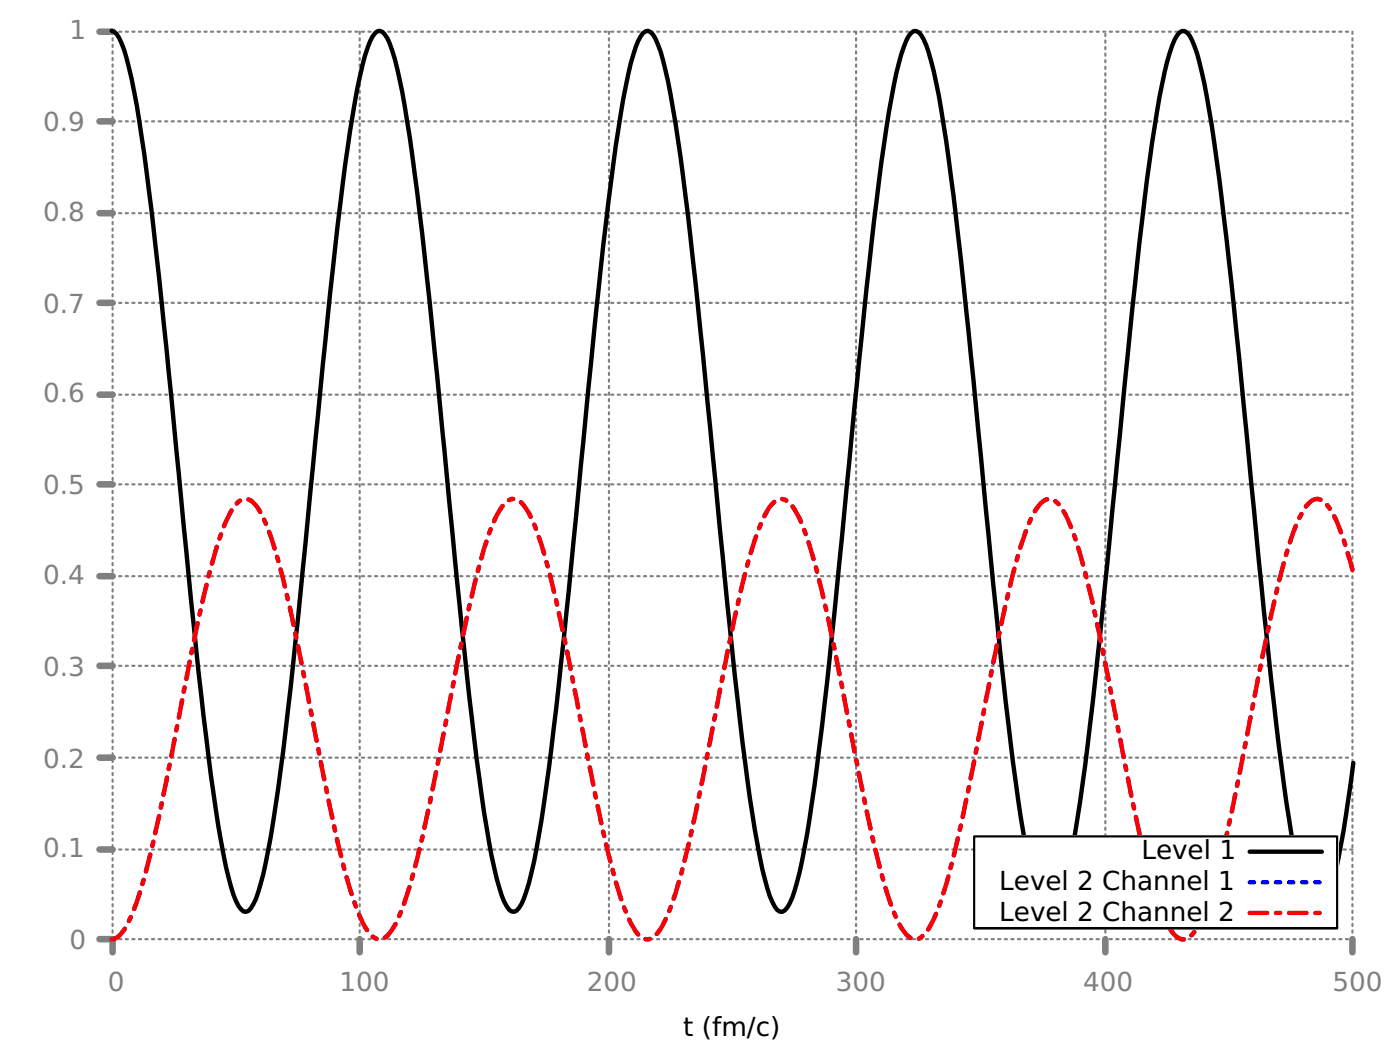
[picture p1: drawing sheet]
<svg xmlns="http://www.w3.org/2000/svg" width="226mm" height="169mm" viewBox="0 0 226 169" stroke-linecap="round" stroke-linejoin="round" font-family="sans-serif">
<g fill="none" stroke="#808080" stroke-width=".35" stroke-dasharray=".4 .7">
<path d="M18.2 19.6h199.9M18.2 5.1h199.9M18.2 34.4h199.9M18.2 48.8h199.9M18.2 78.1h199.9M18.2 63.7h199.9M18.2 92.9h199.9M18.2 107.4h199.9M18.2 137h138.9M18.2 122.2h199.9M178.3 134.9v-129.8M215.6 137h2.5"/>
<path d="M18.2 151.5h199.9M18.2 151.5v-146.4M58 151.5v-146.4M98.2 151.5v-146.4M138.1 151.5v-146.4M178.3 151.5v-1.8M218.1 151.5v-146.4"/>
</g>
<g fill="none" stroke="#808080" stroke-width="1.1">
<path d="M16 19.6h2.2M16 5.1h2.2M16 34.4h2.2M16 48.8h2.2M16 78.1h2.2M16 63.7h2.2M16 92.9h2.2M16 107.4h2.2M16 137h2.2M16 122.2h2.2M16 151.5h2.2v2.1M58 151.5v2.1"/>
<path d="M98.2 151.5v2.1M138.1 151.5v2.1M178.3 151.5v2.1M218.1 151.5v2.1"/>
</g>
<path d="M157.1 134.9h58.5v14.8h-58.5z" fill="none" stroke="#000" stroke-width=".35"/>
<path d="M18 5l.4 .1 .4 .4a15.4 15.4 0 0 1 2 5.5 206.7 206.7 0 0 1 3.6 23l3.2 30.2a1881.4 1881.4 0 0 0 6.4 61 145.9 145.9 0 0 0 3.2 17.8 8.1 8.1 0 0 0 2 4l.4 .1 .5-.2a7.1 7.1 0 0 0 1.5-3 116.8 116.8 0 0 0 3.3-16.7l2-16.3 1.9-19.2a2404.1 2404.1 0 0 1 6.8-65 144.2 144.2 0 0 1 3.3-17.7 7.8 7.8 0 0 1 2-4h.4l.4 .1a6.1 6.1 0 0 1 1.6 3.1l.8 2.9a256.5 256.5 0 0 1 4 26.6l2.4 22.8a2042.6 2042.6 0 0 0 6.8 65 126.5 126.5 0 0 0 3.2 17.6 9.3 9.3 0 0 0 1.6 3.6l.4 .3 .4 .1a3.2 3.2 0 0 0 1.6-2.2l.8-2.5a194.3 194.3 0 0 0 4-24.9l1.6-14.4 1.6-15.9a1919 1919 0 0 1 6.4-60.8 125 125 0 0 1 3.2-17.5 8.9 8.9 0 0 1 1.6-3.6l.4-.3h.4a3.1 3.1 0 0 1 1.6 2.2 66.6 66.6 0 0 1 2.8 12.6 1049 1049 0 0 1 6 53.4l3.2 32.2a432.1 432.1 0 0 0 4.4 32.8l.9 3.6a13 13 0 0 0 1.9 4.9l.5 .3 .3 .1a3.5 3.5 0 0 0 1.7-2.3 84.7 84.7 0 0 0 3.1-15.3 1110.2 1110.2 0 0 0 5.6-50.9l3.3-32.2a430 430 0 0 1 4.4-32.7l.8-3.5a18.7 18.7 0 0 1 1.6-4.4l.8-.8h.4l.4 .2a7.7 7.7 0 0 1 1.6 3.3 112.6 112.6 0 0 1 3.2 17 1802.5 1802.5 0 0 1 6.4 60.5l2.4 23.5a389.5 389.5 0 0 0 4 28.9l.8 3.5a12.9 12.9 0 0 0 2 4.9l.4 .2h.4a3.6 3.6 0 0 0 1.6-2.3 70.2 70.2 0 0 0 2.8-12.8 808.7 808.7 0 0 0 5.2-45.5l3.2-32.7a547.9 547.9 0 0 1 4.8-38.1l.8-4a22.6 22.6 0 0 1 2-5.9l.8-.7a1.73 1.73 0 0 1 1.6 1.5 47.1 47.1 0 0 1 2.8 11.3 776.3 776.3 0 0 1 5.6 48 1808.8 1808.8 0 0 0 6.4 60.6 115.9 115.9 0 0 0 3.2 17.1 8.3 8.3 0 0 0 1.6 3.3l.5 .2h.3a3.7 3.7 0 0 0 1.6-2.4 87.7 87.7 0 0 0 3.2-15.7l.8-5.9" fill="none" stroke="#000" stroke-width=".71"/>
<path d="M18 151.5a2.75 2.75 0 0 0 2-1.6 34 34 0 0 0 3.2-8.2 519.4 519.4 0 0 0 6.8-32.2l1.6-7.8a103.8 103.8 0 0 1 4.8-17.6 9.7 9.7 0 0 1 2-3.2 1.59 1.59 0 0 1 2.4 .1 14 14 0 0 1 2.9 5.5 217.9 217.9 0 0 1 6 25.7 417.1 417.1 0 0 0 6.4 29.9 27.6 27.6 0 0 0 3.2 8 2.25 2.25 0 0 0 2.4 1.3 5.7 5.7 0 0 0 2.4-3 73.4 73.4 0 0 0 4-13.3l2.4-11.4a535.9 535.9 0 0 1 6.8-32.5 33.4 33.4 0 0 1 3.6-9.4 2.01 2.01 0 0 1 2.8-1 9 9 0 0 1 2.4 3.7 114.6 114.6 0 0 1 4.8 17.9l.8 3.9a790.7 790.7 0 0 0 6.4 31.4 49 49 0 0 0 4 11.9 2.89 2.89 0 0 0 2.4 1.9 3.9 3.9 0 0 0 2.4-2.4 56.9 56.9 0 0 0 4-12.5l2.4-11.1a975.4 975.4 0 0 1 6.4-31.3 49 49 0 0 1 4-11.9 3.9 3.9 0 0 1 2.1-1.8 2.62 2.62 0 0 1 2.3 1.7 38.8 38.8 0 0 1 3.6 9.9 632.6 632.6 0 0 1 6.9 32.8l.8 4a122.1 122.1 0 0 0 4.8 18.2l.8 1.8a4.2 4.2 0 0 0 2.4 2.6 2.62 2.62 0 0 0 2.4-1.7 45.5 45.5 0 0 0 4-11.7 1133.8 1133.8 0 0 0 7.2-35.1l.8-3.8a92.5 92.5 0 0 1 4.4-15.4 6.4 6.4 0 0 1 2.4-3.2 1.91 1.91 0 0 1 2.4 1 27.8 27.8 0 0 1 3.2 7.8l.8 2.9a751.2 751.2 0 0 1 6.8 32.8l1.6 7.7a89 89 0 0 0 4.4 15.3l.8 1.6a2.85 2.85 0 0 0 2.4 1.8 4.2 4.2 0 0 0 2.4-2.5 59.6 59.6 0 0 0 4-12.7l2.4-11.2a636.3 636.3 0 0 1 6.8-32.8 41 41 0 0 1 3.6-10.1 2.71 2.71 0 0 1 2.4-1.7 4.2 4.2 0 0 1 2.4 2.5 45.9 45.9 0 0 1 3.2 9.5" fill="none" stroke="#00f" stroke-width=".71" stroke-dasharray=".7 1.4"/>
<path d="M18 151.5a2.75 2.75 0 0 0 2-1.6 34 34 0 0 0 3.2-8.2 519.4 519.4 0 0 0 6.8-32.2l1.6-7.8a103.8 103.8 0 0 1 4.8-17.6 9.7 9.7 0 0 1 2-3.2 1.59 1.59 0 0 1 2.4 .1 14 14 0 0 1 2.9 5.5 217.9 217.9 0 0 1 6 25.7 417.1 417.1 0 0 0 6.4 29.9 27.6 27.6 0 0 0 3.2 8 2.25 2.25 0 0 0 2.4 1.3 5.7 5.7 0 0 0 2.4-3 73.4 73.4 0 0 0 4-13.3l2.4-11.4a535.9 535.9 0 0 1 6.8-32.5 33.4 33.4 0 0 1 3.6-9.4 2.01 2.01 0 0 1 2.8-1 9 9 0 0 1 2.4 3.7 114.6 114.6 0 0 1 4.8 17.9l.8 3.9a790.7 790.7 0 0 0 6.4 31.4 49 49 0 0 0 4 11.9 2.89 2.89 0 0 0 2.4 1.9 3.9 3.9 0 0 0 2.4-2.4 56.9 56.9 0 0 0 4-12.5l2.4-11.1a975.4 975.4 0 0 1 6.4-31.3 49 49 0 0 1 4-11.9 3.9 3.9 0 0 1 2.1-1.8 2.62 2.62 0 0 1 2.3 1.7 38.8 38.8 0 0 1 3.6 9.9 632.6 632.6 0 0 1 6.9 32.8l.8 4a122.1 122.1 0 0 0 4.8 18.2l.8 1.8a4.2 4.2 0 0 0 2.4 2.6 2.62 2.62 0 0 0 2.4-1.7 45.5 45.5 0 0 0 4-11.7 1133.8 1133.8 0 0 0 7.2-35.1l.8-3.8a92.5 92.5 0 0 1 4.4-15.4 6.4 6.4 0 0 1 2.4-3.2 1.91 1.91 0 0 1 2.4 1 27.8 27.8 0 0 1 3.2 7.8l.8 2.9a751.2 751.2 0 0 1 6.8 32.8l1.6 7.7a89 89 0 0 0 4.4 15.3l.8 1.6a2.85 2.85 0 0 0 2.4 1.8 4.2 4.2 0 0 0 2.4-2.5 59.6 59.6 0 0 0 4-12.7l2.4-11.2a636.3 636.3 0 0 1 6.8-32.8 41 41 0 0 1 3.6-10.1 2.71 2.71 0 0 1 2.4-1.7 4.2 4.2 0 0 1 2.4 2.5 45.9 45.9 0 0 1 3.2 9.5" fill="none" stroke="#f00" stroke-width=".71" stroke-dasharray="2.8 1.4 .7 1.4"/>
<path d="M156.9 134.7h58.9v14.8h-58.9z" fill="#fff"/>
<path d="M157.1 134.9h58.5v14.8h-58.5z" fill="none" stroke="#000" stroke-width=".35"/>
<path d="M201.5 137.4h11.7" fill="none" stroke="#000" stroke-width=".71"/>
<path d="M201.5 142.3h11.7" fill="none" stroke="#00f" stroke-width=".71" stroke-dasharray=".7 1.4"/>
<path d="M201.5 147.2h11.7" fill="none" stroke="#f00" stroke-width=".71" stroke-dasharray="2.8 1.4 .7 1.4"/>
<g font-size="4.2" fill="#808080">
<text x="11.2" y="6.3">1</text>
<text x="7" y="21.2">0.9</text>
<text x="7" y="35.6">0.8</text>
<text x="7" y="50.4">0.7</text>
<text x="7" y="64.9">0.6</text>
<text x="7" y="79.7">0.5</text>
<text x="7" y="94.2">0.4</text>
<text x="7" y="109">0.3</text>
<text x="7" y="123.8">0.2</text>
<text x="7" y="138.2">0.1</text>
<text x="11.2" y="153">0</text>
<text x="17.4" y="159.7">0</text>
<text x="54.8" y="159.7">100</text>
<text x="94.6" y="159.7">200</text>
<text x="134.8" y="159.7">300</text>
<text x="174.7" y="159.7">400</text>
<text x="214.9" y="159.7">500</text>
</g>
<g font-size="4.2">
<text x="161.2" y="143.5">Level 2 Channel 1</text>
<text x="184.1" y="138.6">Level 1</text>
<text x="161.2" y="148.5">Level 2 Channel 2</text>
<text x="110.2" y="167.2">t (fm/c)</text>
</g>
</svg>
